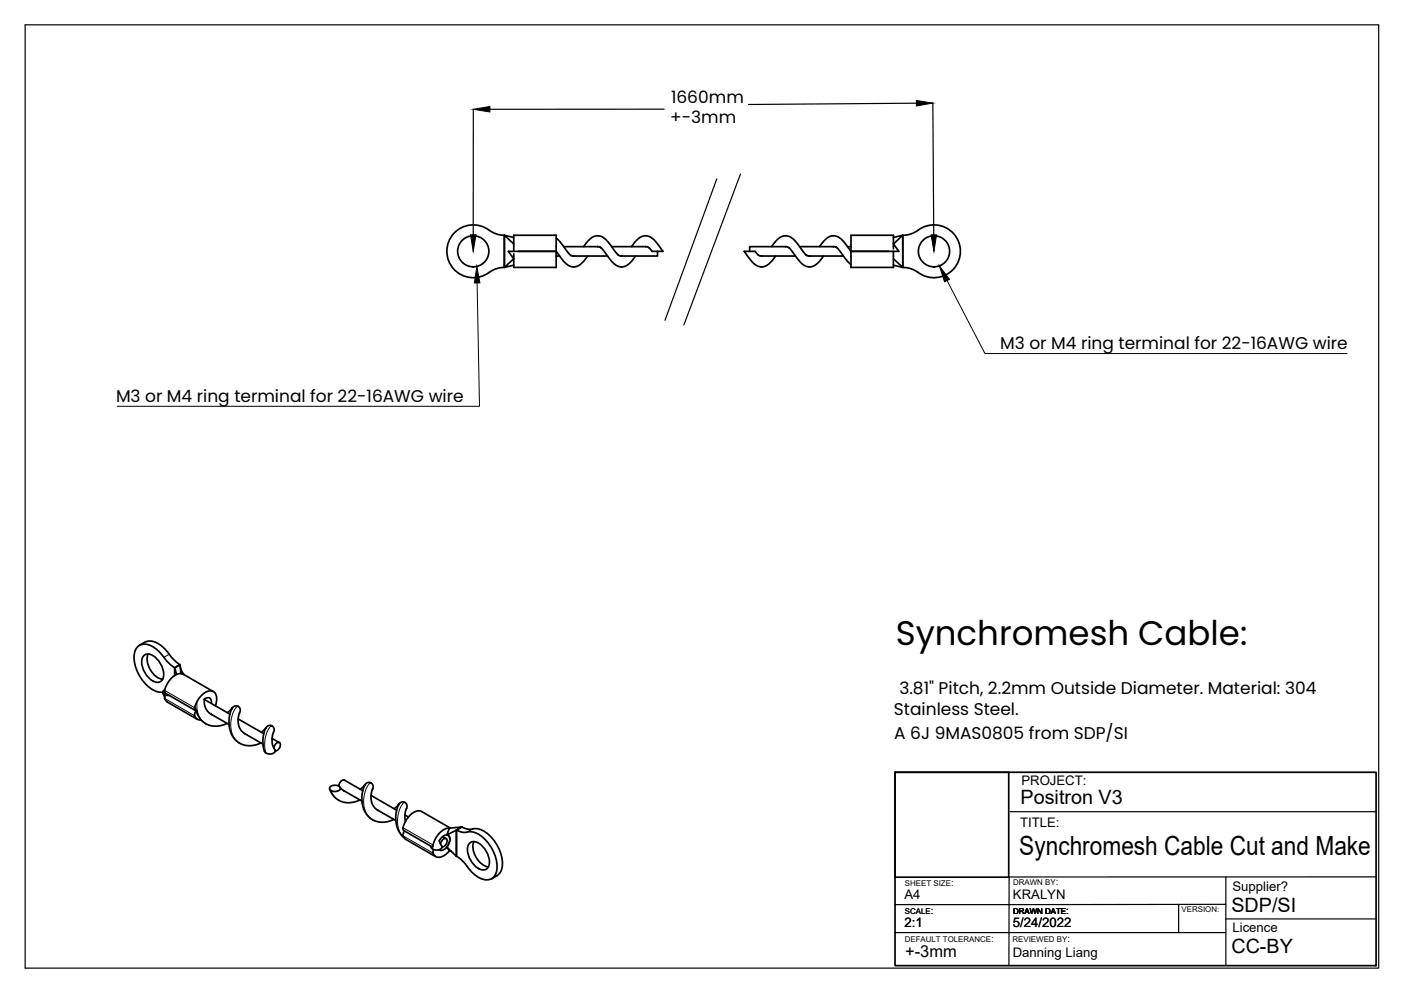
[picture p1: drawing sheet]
<svg xmlns="http://www.w3.org/2000/svg" width="297mm" height="210mm" viewBox="0 0 297 210" stroke-linecap="round" stroke-linejoin="round" font-family="sans-serif">
<!-- layer: Visible -->
<g fill="none" stroke="#000" stroke-width=".36">
<path d="M106.9 49.9l-1.1-.1-1.6-.7a5.6 5.6 0 0 0-7.9 .3 5.6 5.6 0 0 0 .1 7.9 5.6 5.6 0 0 0 7.9 .1 5.2 5.2 0 0 1 2.6-.7v-6.8l2 .4M108.9 53.3v-3.4h9v3.4M108.9 51.7l-2-1.8v6.8M117.9 53.3h-10.1l1.1 1.6-2 1.8 2-.5M117.9 50.5l.8 .7 2.1 2.7 .3 .3 .6 .1M117.9 53.3l2.1 2.6 .5 .4 .9 .3 .8-.1 .8-.4 1.6-1.8M117.9 53.3v3.4h-9v-2.9M117.9 54.3h.8M119.5 52.3h7.3M121.6 54.3h7.2M123.7 52.3l.9-1.1 .9-.8 1-.4 .7 .1 .7 .2 .7 .6 2.4 3.1 .9 .3M126.6 52.3l.8 .2 2.3 2.9 .8 .7 .8 .4 .7 .1 .9-.3 1-.9 .9-1.1"/>
<path d="M129.7 52.3h7.2M133.9 52.3l.9-1.1 .8-.8 .7-.3 .9-.1 .7 .2 .7 .6 2 2.5h-2.3l-.8-.9-.7-.1M139.4 53.3v1h-7.7M161.4 54.3h7.3M161.5 54.3l-.6-.1-.8-.9h-2.3l1.9 2.5 .8 .5 .6 .3 .9-.1 .7-.3 .9-.8 .8-1.1M163.6 52.3l.9-1.1 .9-.9 .9-.3 .8 .1 .8 .4 .8 .7 2.2 2.9 .8 .2M166.5 52.3l.8 .2 2.5 3.2 .7 .6 .6 .2 .8 .1 1-.4 .8-.8 .9-1.1M166.6 52.3h-7.7v1M169.5 52.3h7.3M171.6 54.3h7.2M173.7 52.3l1.7-1.8 .8-.4 .7-.1 .9 .3 .6 .4 2 2.6M176.6 52.3l.9 .2 2.1 2.8 .8 .8"/>
<path d="M179.7 52.3h.7M180.4 53.3v3.4h9v-3.4M189.4 51.7l1.2 1.6h-10.2M189.4 52.8v-2.9h-9v3.4M189.4 50.3l2-.4-2 1.8M189.4 56.2l2 .5M191.4 49.9v6.8l-2-1.8M191.4 49.9v6.8M191.4 49.9l1.2-.1 1.6-.7a5.6 5.6 0 0 1 7.9 .3 5.6 5.6 0 0 1-.1 7.9 5.6 5.6 0 0 1-7.9 .1 5.2 5.2 0 0 0-2.7-.7M30.6 138.9a2.15 2.15 0 0 1 2.8 .9 4.3 4.3 0 0 1 1.1 4.3 1.63 1.63 0 0 1-2.7-.1 4.4 4.4 0 0 1-1.5-4.7zM30.7 136.2l-1.1 .6M30.7 136.2a3.5 3.5 0 0 1 3.9 1.1l2.4 2.7 1.2 .9-1.2 .7"/>
<path d="M31.4 138.7a4.4 4.4 0 0 0 3.1 5.3M34.7 139.4a5.8 5.8 0 0 0-4-2.8 2.33 2.33 0 0 0-2.3 2.6 8.3 8.3 0 0 0 4.9 7.5l1.2 .1M34.8 139.4l1 1.3 1.3 .9M34.5 146.9l.4 .8M34.9 148.1l.6 .7 6.3 3.7M34.9 146.3l-.4 .4 .1 .4 .6 .3h.7M34.9 146.4l.1 .5 6.4 3.7M34.9 147.6v.5M37 141.6v1.6v-1.6l.4 1.4M37 141.6l1.2-.7 .2 1.9 .5 .2M38.2 141.2l.2 .9 .6 1M38.9 143l6.3 3.6"/>
<path d="M38.9 143a2.55 2.55 0 0 0-3 1.3l-.6 1-.4 1.1M41.3 150l.1 .6h.2M41.3 151.7a1.25 1.25 0 0 0 1.4 1M41.5 150.1l.3 1.2 .5 1 .7 .7 .9 .6 1.1 .3 1.1 .1 2-.6M41.6 150.7l-.3 .5v.5M43.3 148.3l5.4 3.1M43.3 148.2a.87 .87 0 0 1 1.2-.2 .87 .87 0 0 1 .3 1.1M43.3 148.2v1.2l.3 .8 .4 .6 .9 .7M44.7 151.4l3.9 2.2M45.7 149.6l.1-.5a1.95 1.95 0 0 0-.9-2.6 3.8 3.8 0 0 0-3.5 3l-.1 .5M48.2 151.1l1.5-1.4h.5l.6 .3 .1 .7-.4 1.6 .1 1.4 .6 1.3 .8 .6M49.2 150.2l-.6 1.9v1.9l.5 1.6 .7 1.2 1.1 .8 1.5 .5 1.4-.1 1.5-.5"/>
<path d="M50.5 152.4l5.4 3.1M51.9 155.5l3.9 2.3M56.3 154.4l-.4 1.1-.2 1.4 .3 2.2 .1 .3 .5 .4 .8 .1 .6-.2 .4-.4-.6-1.2-.1-.8 .1-1.3 .3-1.1-.1-.7-.5-.4h-.5l-1.6 1.5M57.7 156.6l1.5 .9M58 158.6l.3-.6a.75 .75 0 0 1 1.1-.4 1.32 1.32 0 0 1-1 1.6M69.9 167.3l.9 1.6 .7 .6 .9 .4 1.8 .3 .9-.2 1.2-.4M70 166.8l.7-.3h.8l.5 .3 .2 .5-.7 .5h-1l-.6-.5zM72.1 166.9l.9 .8M72.8 167.6l4 2.3M73 165.4l3.9 2.3M73.1 165.4a1.2 1.2 0 0 0-1.3 1.3M76.4 167.3l1.4-1.3 .6-.1 .5 .3 .2 .7-.4 1.6 .1 1.5 .6 1.2 .8 .6"/>
<path d="M77.3 166.4l-.4 1.5-.2 1.9 .4 1.7 .7 1.3 1 .9 1.5 .6 1.8-.1 1.4-.4M78.7 168.6l5.4 3.2M80 171.7l3.9 2.3M83.6 171.5l1.4-1.4h.7l.4 .2 .2 .8-.4 1.7 .1 1.4M84.5 170.6l-.6 2 .1 2.1 .6 1.7 1 1.1M85.8 176.2a1.08 1.08 0 0 0 .2 1.8l6.4 3.6M85.9 172.8l.7 .4M93.1 178.3l.5-.7a.92 .92 0 0 1 1-.6 .92 .92 0 0 1 .8 1 2.38 2.38 0 0 1-2 2.3l-.3-.1M93.1 178.3l.6 1.2-.1 .3-.2 .2-.6 .2h-.7l-.6-.4-.2-.4M93.4 178.9l.2-.6a.75 .75 0 0 1 1.1-.3 1.32 1.32 0 0 1-1 1.6M93.8 177.4l.8 .4M94.7 177a1.08 1.08 0 0 1 .6 1.6l-.6 1"/>
<path d="M95.3 175.6l2.6-.3-3.2 1.8zM95.3 175.6a4.3 4.3 0 0 0-3.5 3.5v.5M95.5 175.6l-6.1-3.5a2.55 2.55 0 0 0-3 1.3l-.6 1a1.47 1.47 0 0 0-.2 1.7l5.7 3.3M96.8 176v5.6l-2.1-2 .6 .8 .3 .1M96.8 176l1 .4 .9 .1a4.4 4.4 0 0 1 4.6 2 7.4 7.4 0 0 1 1.8 6.8 2.22 2.22 0 0 1-3.3 .9 10.2 10.2 0 0 1-3.4-3.4l-1.6-1.3zM97.9 175.3l-1.1 .7M97.9 175.3l1 .4 1.3 .1M99.6 178.7a2.15 2.15 0 0 1 2.9 .9 4.3 4.3 0 0 1 1 4.2 1.63 1.63 0 0 1-2.6 0 4.4 4.4 0 0 1-1.6-4.7zM100.2 175.8a5.2 5.2 0 0 1 4.9 2.9 6.6 6.6 0 0 1 1.1 6.1l-.8 .8M100.5 178.4a4.4 4.4 0 0 0 3.1 5.4M91.9 180.1a1.28 1.28 0 0 0 .5 1.6 1.28 1.28 0 0 0 1.7-.2l1.2-1.1M105.4 185.7l-1.2 .6"/>
<circle cx="100.3" cy="53.3" r="3.3"/>
<circle cx="198" cy="53.3" r="3.3"/>
</g>
<!-- layer: Visible Narrow -->
<g fill="none" stroke="#000" stroke-width=".21">
<path d="M35.9 138.7l-1.2 .7M34.8 147.2l.3 .6M34.9 146.4l6.4 3.6M34.9 148.1l6.4 3.7M41.8 148.8v1.4l.3 1.5 .7 1.1 .8 .6M44.8 151.4l.1 .1M50.5 149.8l-.5 .3-.6 1-.4 1.3-.1 1.5 .5 2 .6 1 .8 .7M51.9 155.6h.1M57.7 153.9l-.4 .1-.3 .5-.7 1.6-.2 2.1 .3 1.5M70.2 167.6l.6 1.2 1 .9M72.9 167.7h.1M78.7 166l-.5 .3-.6 1-.4 1.3-.1 1.5 .1 1 .4 1.1 .7 1.1 .7 .5"/>
<path d="M80.1 171.8l.1 .1M85.4 177.2l6.4 3.7M85.4 175.5l6.4 3.6M85.9 170.1l-.6 .4-.5 .9-.5 2.3 .2 2 .4 1 .7 .8M91.6 179.4l.2 .6M100.2 175.8l-1.1 .6"/>
</g>
<!-- layer: Border -->
<path d="M5.3 5.3h287v200h-287z" fill="none" stroke="#000" stroke-width=".25"/>
<!-- layer: TitleBlock -->
<path d="M189.8 163.7h102v41h-102zM189.8 163.7h24.1v22.3h-24.1z" fill="none" stroke="#000" stroke-width=".36"/>
<path d="M214.1 172.1h77.7M189.8 197.7h70.1M249.9 191.7v6M259.9 194.8h31.9M259.9 185.9v18.8M259.9 191.7l-70.1 .1M291.8 185.9h-77.8l-.1 18.8" fill="none" stroke="#000" stroke-width=".25"/>
<!-- layer: Annotations -->
<path d="M199.2 56.4l2.1 2.8-1 .5zM101.1 56.5l.6 3.5h-1.1z" fill="#000" stroke="#000" stroke-width=".21"/>
<path d="M200.8 59.5l8 15.5h76.8M101.2 60l.5 26.1h-76.8" fill="none" stroke="#000" stroke-width=".21"/>
<!-- layer: Sketch1 -->
<path d="M100.4 23.2l-.1 26.6M140.8 23.1l-36.9 .1M152 37.9l-11 30M157 36.9l-12 32M194.3 21.9l-35.6 .3M197.8 21.9l.2 27.9" fill="none" stroke="#000" stroke-width=".25"/>
<path d="M100.4 23.2l3.5-.6v1.1zM194.3 21.3l3.5 .6-3.5 .6zM99.8 49.8h1.1l-.6 3.5zM197.4 49.8h1.2l-.6 3.5z" fill="#000" stroke="#000" stroke-width=".21"/>
<text font-size="7.2" x="189.9" y="136.7">Synchromesh Cable:</text>
<text font-size="5.6" x="216.1" y="181.2">Synchromesh Cable Cut and Make</text>
<g font-size="4.2">
<text x="216.4" y="170.6">Positron V3</text>
<text x="261.1" y="193.3">SDP/SI</text>
<text x="261.1" y="202.1">CC-BY</text>
</g>
<g font-size="3.6">
<text x="142.3" y="21.8">1660mm</text>
<text x="142.1" y="26.1">+-3mm</text>
<text x="212" y="74">M3 or M4 ring terminal for 22-16AWG wire</text>
<text x="24.6" y="85.2">M3 or M4 ring terminal for 22-16AWG wire</text>
<text x="190.7" y="147.2">3.81&quot; Pitch, 2.2mm Outside Diameter. Material: 304</text>
<text x="189.5" y="151.7">Stainless Steel.</text>
<text x="189.6" y="156.7">A 6J 9MAS0805 from SDP/SI</text>
</g>
<text font-size="3.5" x="191.9" y="202.9">+-3mm</text>
<g font-size="2.8">
<text x="216.6" y="166.5">PROJECT:</text>
<text x="216.3" y="175.4">TITLE:</text>
<text x="191.7" y="190.6">A4</text>
<text x="214.8" y="190.6">KRALYN</text>
<text x="261.3" y="188.9">Supplier?</text>
<text x="191.7" y="196.6">2:1</text>
<text x="214.7" y="196.6">5/24/2022</text>
<text x="261.3" y="197.6">Licence</text>
<text x="214.7" y="203">Danning Liang</text>
</g>
<g font-size="2.1">
<text x="201.6" y="187.9">:</text>
<text x="223.8" y="187.6">:</text>
<text x="197.4" y="193.7">:</text>
<text x="226.1" y="193.7">:</text>
<text x="210.1" y="199.7">:</text>
<text x="226.3" y="199.8">:</text>
</g>
<g font-size="1.7">
<text x="191.9" y="187.9">SHEET SIZE</text>
<text x="214.8" y="187.6">DRAWN BY</text>
<text x="191.9" y="193.7">SCALE</text>
<text x="214.8" y="193.7">DRAWN DATE</text>
<text x="250.5" y="193.4">VERSION:</text>
<text x="191.8" y="199.7">DEFAULT TOLERANCE</text>
<text x="214.7" y="199.8">REVIEWED BY</text>
</g>
</svg>
